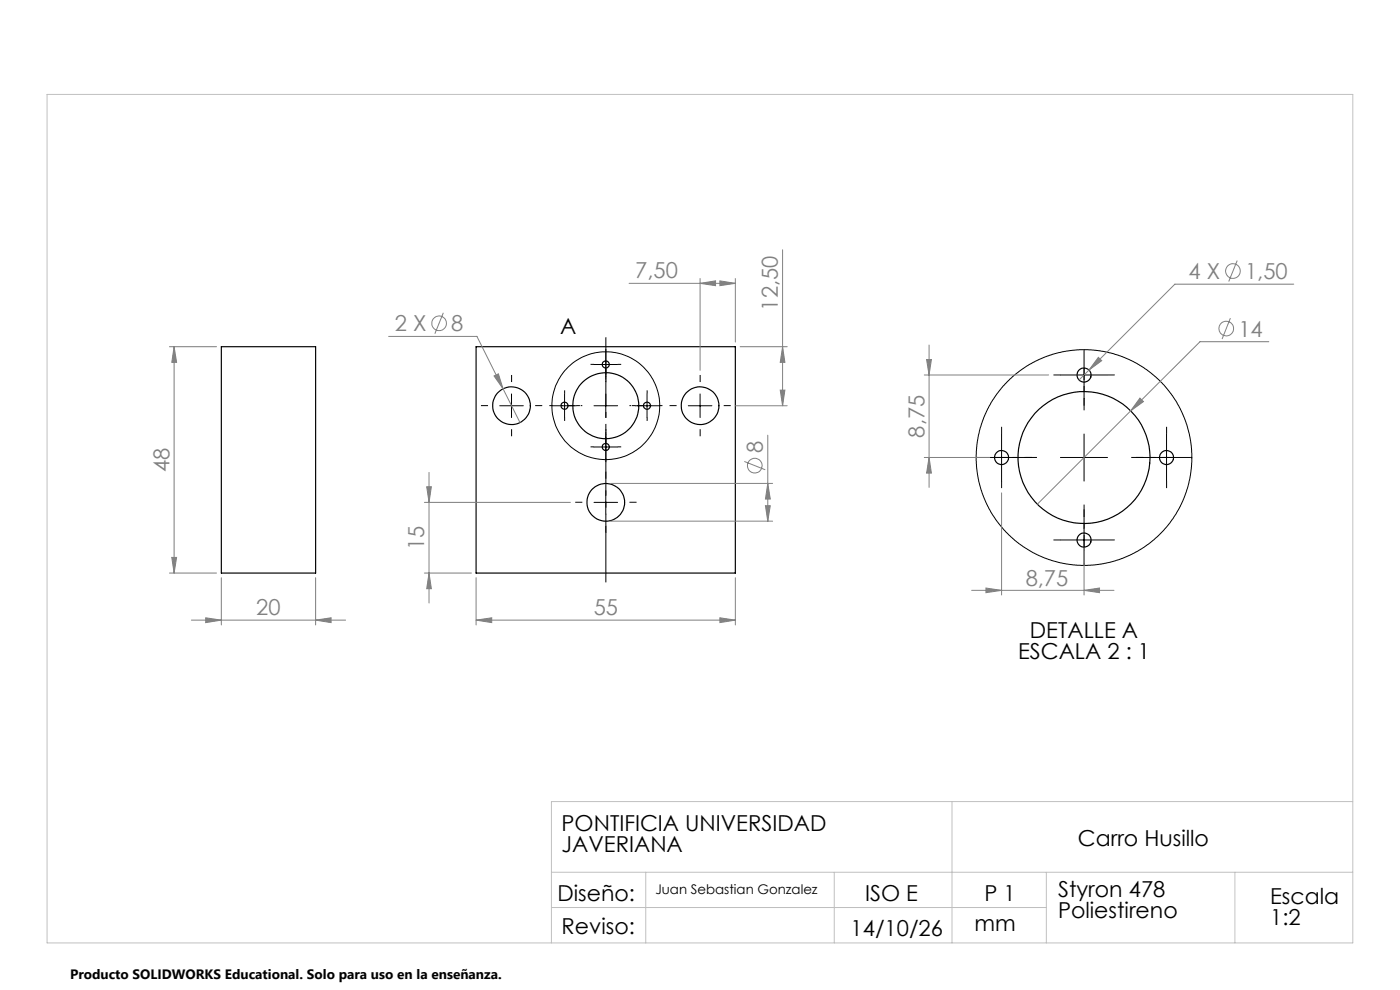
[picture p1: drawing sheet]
<svg xmlns="http://www.w3.org/2000/svg" width="297mm" height="210mm" viewBox="0 0 297 210" stroke-linecap="round" stroke-linejoin="round" font-family="sans-serif">
<g fill="none" stroke="#000" stroke-width=".25">
<path d="M47 73.5h20v48.1h-20zM101 73.5h55v48.1h-55z"/>
<circle cx="128.5" cy="77.3" r=".74"/>
<circle cx="230" cy="79.6" r="1.5"/>
<circle cx="108.5" cy="86" r="4"/>
<circle cx="119.8" cy="86.1" r=".74"/>
<circle cx="128.5" cy="86.1" r="7"/>
<circle cx="128.5" cy="94.8" r=".74"/>
<circle cx="137.3" cy="86.1" r=".74"/>
<circle cx="148.5" cy="86" r="4"/>
<circle cx="212.5" cy="97.1" r="1.5"/>
<circle cx="230" cy="97" r="14"/>
<circle cx="247.5" cy="97.1" r="1.5"/>
<circle cx="128.5" cy="106.6" r="4"/>
<circle cx="230" cy="114.6" r="1.5"/>
</g>
<g fill="none" stroke="#000" stroke-width=".21">
<path d="M126 77.3h5M128.5 74.8v5M225 79.5h9.9M230 74.6v10M106 86.1h5M108.5 83.6v5M117.3 86.1h5M119.8 83.6v5M126 86.1h5M126 94.8h5M128.5 83.6v5M128.5 92.3v5"/>
<path d="M134.8 86.1h5M137.3 83.6v5M146 86.1h5M148.5 83.6v5M207.5 97h10M212.5 92.1v10M225 97h9.9M230 92.1v10M242.5 97h10M247.5 92.1v10M126 106.6h5M128.5 104.1v5"/>
<path d="M225 114.5h9.9M230 109.6v9.9"/>
<circle cx="128.5" cy="86.1" r="11.4"/>
<circle cx="230" cy="97.1" r="22.9"/>
</g>
<g fill="none" stroke="#808080" stroke-width=".21">
<path d="M148.5 59.1v19.5M152.7 59.6l3.3 .5-3.3 .5zM156 59.1v13.5M166 53v33.1M262.5 55.3l-1.8 4.4M35.9 73.5h10M36.9 73.5l.6 3.4h-1.1zM36.9 73.5v48.1M82.4 71.4h18.8l5.5 11.1M94.1 66.3l-1.8 4.5M104.8 79.8l.9-.5 1 3.2zM133.5 60.1h22.5"/>
<path d="M148.5 60.1l3.3-.5v1zM157 73.5h10M166 73.5l.5 3.4h-1zM196.1 79.5h26.4M196.6 76.3h1l-.5 3.2zM197.1 73.2v30.2M233 75.8l.7 .7-2.7 2zM261 67.5l-1.7 4.4M269.2 72.5h-14.6l-14.7 14.7M274.5 60.3h-25.3l-20.3 20.3M106.7 82.5l3.6 7.1M156 86.1h11"/>
<path d="M157.9 97.9l4.4 1.8M162.9 92.3v18.3M165.5 82.8h1l-.5 3.3zM196.1 97h13.9M197.1 97l.5 3.4h-1zM239.9 87.2l-19.8 19.8M241.8 84.4l.8 .8-2.7 2zM36.4 118.2h1.1l-.6 3.4zM90 106.6h31M90.5 103.2h1l-.5 3.4zM91 100.2v27.7M129.5 102.5h34.4"/>
<path d="M129.5 110.6h34.4M162.4 107.3h1l-.5 3.3zM162.9 102.5l.5 3.4h-1zM212.5 104.6v21.6M230 117v9.2M35.9 121.6h10M40.6 131.5h32.7M43.6 131l3.4 .5-3.4 .6zM47 122.5v10.1M67 131.5l3.2-.5v1.1zM67 122.5v10.1M90 121.6h10"/>
<path d="M91 121.6l.5 3.3h-1zM101 131.5l3.3-.5v1.1zM101 122.5v10.1M101 131.5h55M152.7 131l3.3 .5-3.3 .6zM156 122.5v10.1M206.1 125.2h30.2M209.2 124.7l3.3 .5-3.3 .5zM230 125.2l3.3-.5v1z"/>
<circle cx="261.6" cy="57.5" r="1.55"/>
<circle cx="93.2" cy="68.6" r="1.56"/>
<circle cx="260.1" cy="69.7" r="1.55"/>
<circle cx="160.1" cy="98.8" r="1.55"/>
</g>
<path d="M128.5 71.5v52" fill="none" stroke="#000" stroke-width=".21" stroke-dasharray="15.2 1.3 1.3 1.3" stroke-dashoffset=".7" stroke-linecap="butt"/>
<path d="M123.5 86h-4.5M128.5 81v-4.5M128.5 91v4.5M133.5 86h4.5" fill="none" stroke="#000" stroke-width=".21" stroke-dasharray="15.2 1.3 1.3 1.3" stroke-dashoffset="14.9" stroke-linecap="butt"/>
<g fill="none" stroke="#000" stroke-width=".21" stroke-dasharray="15.2 1.3 1.3 1.3" stroke-linecap="butt">
<path d="M126 77.3h-.7M128.5 74.8v-.8M128.5 79.8v.7M131 77.3h.8M225 79.5h-1.5M230 74.5v-.3M235 79.5h1.5M103.5 86h-1.5M108.5 81v-1.5M108.5 91v1.5M113.5 86h1.5M117.3 86h-.8"/>
<path d="M119.8 83.5v-.7M119.8 88.5v.8M122.3 86h.7M126 94.8h-.7M128.5 92.3v-.8M128.5 97.3v.7M131 94.8h.8M134.8 86h-.8M137.3 83.5v-.7M137.3 88.5v.8M139.8 86h.7M143.5 86h-1.5"/>
<path d="M148.5 81v-1.5M148.5 91v1.5M153.5 86h1.5M207.5 97h-.4M212.5 92v-1.5M217.5 97h1.5M230 84.5v1.5M242.5 97h-1.5M247.5 92v-1.5M252.5 97h.4M123.5 106.5h-1.5M128.5 101.5v-1.5"/>
<path d="M128.5 111.5v1.5M133.5 106.5h1.5M212.5 102v1.5M225 114.5h-1.5M230 109.5v-1.5M230 119.5v.4M235 114.5h1.5M247.5 102v1.5"/>
</g>
<path d="M220 97h-9M230 87v-9M240 97h9M230 107v9" fill="none" stroke="#000" stroke-width=".21" stroke-dasharray="15.2 1.3 1.3 1.3" stroke-dashoffset="12.6" stroke-linecap="butt"/>
<path d="M10 20h277v180h-277zM202 170v30M287 170h-170v30M117 185h170M117 192.5h105M137 185v15M177 185v15M222 185v15M262 185v15" fill="none" stroke="#c0c0c0" stroke-width=".21"/>
<g fill="#808080">
<path d="M101 131.5l3.3-.5v1.1zM152.7 131l3.3 .5-3.3 .6zM104.8 79.8l1.9 2.7-1-3.2zM43.6 131l3.4 .5-3.4 .6zM67 131.5l3.2-.5v1.1zM241.8 84.4l-1.9 2.8 2.7-2zM209.2 124.7l3.3 .5-3.3 .5zM230 125.2l3.3-.5v1zM233 75.8l-2 2.7 2.7-2z"/>
<path d="M148.5 60.1l3.3-.5v1zM152.7 59.6l3.3 .5-3.3 .5z"/>
<path d="M165.5 82.8h1l-.5 3.3zM166 73.5l.5 3.4h-1z"/>
<path d="M90.5 103.2h1l-.5 3.4zM91 121.6l.5 3.3h-1zM162.9 102.5l.5 3.4h-1zM162.4 107.3h1l-.5 3.3zM36.9 73.5l.6 3.4h-1.1zM36.4 118.2h1.1l-.6 3.4zM196.6 76.3h1l-.5 3.2zM197.1 97l.5 3.4h-1z"/>
</g>
<g font-size="4.7" fill="#808080">
<text x="134.8" y="59.1">7,50</text>
<text x="252.1" y="59.2">4 X</text>
<text x="264.1" y="59.2">1,50</text>
<text x="165" y="65.9" transform="rotate(-90 165 65.9)">12,50</text>
<text x="83.7" y="70.3">2 X</text>
<text x="95.7" y="70.3">8</text>
<text x="262.7" y="71.4">14</text>
<text x="196.1" y="92.8" transform="rotate(-90 196.1 92.8)">8,75</text>
<text x="35.9" y="100.1" transform="rotate(-90 35.9 100.1)">48</text>
<text x="161.8" y="96.2" transform="rotate(-90 161.8 96.2)">8</text>
<text x="90" y="116.6" transform="rotate(-90 90 116.6)">15</text>
<text x="217.6" y="124.2">8,75</text>
<text x="54.4" y="130.5">20</text>
<text x="125.9" y="130.5">55</text>
</g>
<g font-size="4.7">
<text x="118.8" y="70.9">A</text>
<text x="218.5" y="135.2">DETALLE A</text>
<text x="216" y="139.8">ESCALA 2 : 1</text>
<text x="119.1" y="176.3">PONTIFICIA UNIVERSIDAD</text>
<text x="228.6" y="179.4">Carro Husillo</text>
<text x="119.1" y="180.8">JAVERIANA</text>
<text x="118.3" y="191.1">Diseño:</text>
<text x="183.5" y="191.1">ISO E</text>
<text x="208.9" y="191.1">P 1</text>
<text x="224.5" y="190.3">Styron 478</text>
<text x="269.5" y="191.8">Escala</text>
<text x="206.8" y="197.4">mm</text>
<text x="224.5" y="194.8">Poliestireno</text>
<text x="269.5" y="196.3">1:2</text>
<text x="119.1" y="198.2">Reviso:</text>
<text x="180.5" y="198.6">14/10/26</text>
</g>
<text font-size="2.9" x="14.9" y="207.6">Producto SOLIDWORKS Educational. Solo para uso en la enseñanza.</text>
<text font-size="2.8" x="139.1" y="189.5">Juan Sebastian Gonzalez</text>
</svg>
